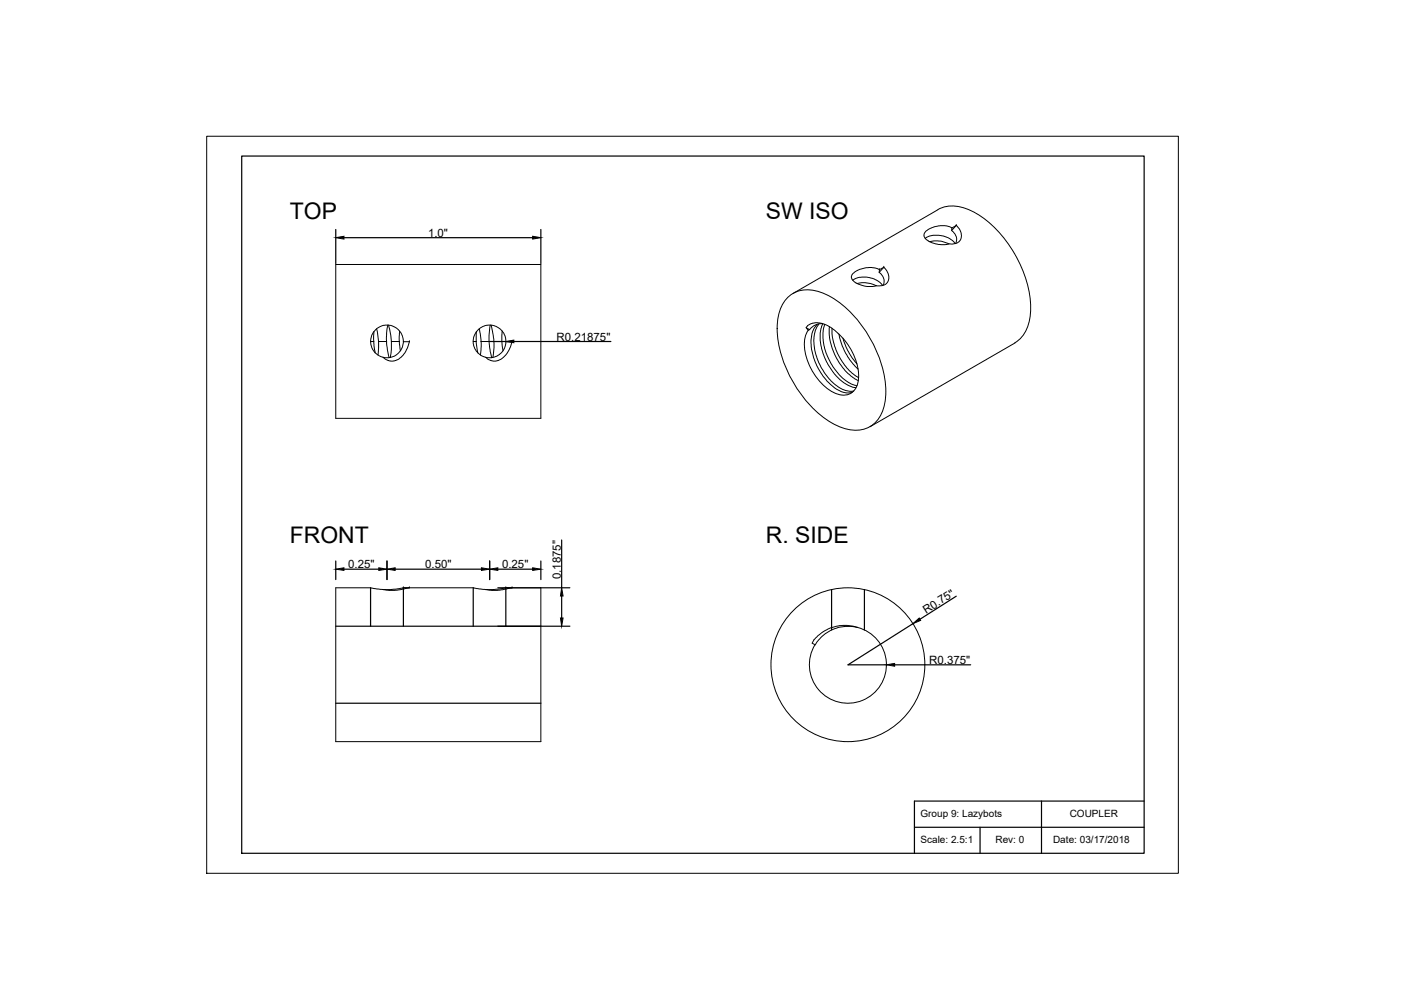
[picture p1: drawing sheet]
<svg xmlns="http://www.w3.org/2000/svg" width="297mm" height="210mm" viewBox="0 0 297 210" stroke-linecap="round" stroke-linejoin="round" font-family="sans-serif">
<!-- layer: Object -->
<g fill="none" stroke="#000" stroke-width=".21">
<path d="M71 56h43.4v32.5h-43.4zM180.4 59.3a5 5 0 0 1 6.3 1.1M181.4 60a6 6 0 0 1 4 .5M186.1 57.1h.1M186.1 57.1l-.1 .5M187 56.6a2.33 2.33 0 0 1 .4 3.6l-.8 .3h-1a5.3 5.3 0 0 1-5.4-1.5 1.28 1.28 0 0 1 .9-1.6 5.6 5.6 0 0 1 5-.3M187 56.6l-1 1a2.21 2.21 0 0 1 .8 2.8M187 56.6h.1M187 56.6l-.9 .5M195.7 50.5a5 5 0 0 1 6.4 1.1M196.7 51.1a6.1 6.1 0 0 1 4 .5M198.4 44.3a7.6 7.6 0 0 1 7.6 .5 25.1 25.1 0 0 1 12 21 8 8 0 0 1-3.3 6.7"/>
<path d="M198.5 44.4l-30.7 17.7M201.4 48.2l-.1 .5M202.3 47.7a2.21 2.21 0 0 1 .4 3.6l-1 .3h-1M202.3 47.7l-1 1.1a2.17 2.17 0 0 1 .9 2.7M202.3 47.7l-.9 .5a5 5 0 0 0-5.8 1.2 1.39 1.39 0 0 0 1 1.7 5.7 5.7 0 0 0 4.1 .5M202.3 47.7h.1M78.4 72.3a3.5 3.5 0 0 1 3.5-3.5 3.5 3.5 0 0 1 3.4 3.5M78.4 72.3a3.5 3.5 0 0 0 2.7 3.3M78.4 72.3h.7M79.1 72.3l.3 2.3M79.1 70.1v2.2M79.7 69.6l.4 2.7"/>
<path d="M80.1 72.3l-.1 2.8M80.1 72.3h1.7M81.8 72.3l.2 1.7 .3 1.7M82 68.8l-.2 1.7v1.8M82.2 68.8l.6 3.5M82.8 72.3l-.2 3.3M82.8 72.3h1.7M84.5 72.3l.2 1.9M84.5 70.1v2.2M85.3 72.3a3.5 3.5 0 0 1-4.2 3.3M85.3 72.3h1.3M86.6 72.3a4.8 4.8 0 0 1-3.2 4.1 2.59 2.59 0 0 1-2.3-.8"/>
<path d="M86.6 72.3h.1M100.1 72.3a3.5 3.5 0 0 1 3.5-3.5 3.5 3.5 0 0 1 3.4 3.5M100.1 72.3a3.5 3.5 0 0 0 2.7 3.3M100.1 72.3h.7M100.8 72.3l.3 2.3M100.8 70.1v2.2M101.4 69.6l.4 2.7M101.8 72.3l-.2 2.8M101.8 72.3h1.7M103.5 72.3l.5 3.4M103.7 68.8l-.2 3.5M103.9 68.8l.6 3.5"/>
<path d="M104.5 72.3v1.2l-.2 2.1M104.5 72.3h1.7M106.2 72.3l.2 1.9M106.3 70.1l-.1 2.2M107 72.3a3.4 3.4 0 0 1-4.2 3.3M107 72.3h1.3M108.3 72.3a4.7 4.7 0 0 1-3.6 4.1l-.9-.1-1-.7M108.3 72.3h.1M166.9 62.7a6.8 6.8 0 0 1 7.7-.5 23.9 23.9 0 0 1 11.2 13 17.2 17.2 0 0 1 .9 11.7 6.1 6.1 0 0 1-8.1 3.7 20.2 20.2 0 0 1-10.4-9 23.1 23.1 0 0 1-3.7-13.6 8.2 8.2 0 0 1 2.4-5.3zM170.6 69.3a2.93 2.93 0 0 1 3.4-.8l.5 .1a12.8 12.8 0 0 1 7.1 11.4 3.3 3.3 0 0 1-1.4 3.1 3.3 3.3 0 0 1-3.5 .1 12.3 12.3 0 0 1-6.5-11.2l.4-1.5 .4-.6M170.6 69.3l.4 .6M171.3 69.7l-.3 .2"/>
<path d="M172.9 68.6a6.9 6.9 0 0 0-.9 6.7 11.8 11.8 0 0 0 6.2 7.6l.9 .2 1.2-.1M173.3 68.5a7.3 7.3 0 0 0-.5 6.9 11.1 11.1 0 0 0 6.1 7.2l.9 .2 .8-.1M174 68.5a3.3 3.3 0 0 0-2.7 1.3l-.7-.5M174.1 68.5a9.9 9.9 0 0 0 1.1 8.6 9 9 0 0 0 5.9 4.9M174.5 68.6a10.8 10.8 0 0 0 2.2 9.6 7.9 7.9 0 0 0 4.6 3.4M175.5 69.1a12.5 12.5 0 0 0 5.9 11.4h.2M176 69.5a12.6 12.6 0 0 0 5.7 10.4M177.5 70.7a12.9 12.9 0 0 0 4.1 7.4M178.4 71.5a13.9 13.9 0 0 0 2.9 5.5M214.8 72.6l-30.7 17.7M85.3 124.4v.2M85.3 124.4h.1"/>
<path d="M85.3 124.4l-1.6 .3-2.6 .1M85.3 124.4h14.8l2.7 .4M86.6 124.4l-1.5 .3a9.6 9.6 0 0 1-4 .1M86.6 124.4h.1M107 124.4v.2M107 124.4h7.4v32.5h-43.4v-32.5h7.4l2.7 .4M107 124.4h.1M107 124.4l-1.6 .3-2.6 .1M108.3 124.4l-1.5 .3a9.4 9.4 0 0 1-4 .1M108.3 124.4h.1M173.1 134.5a8.5 8.5 0 0 1 8.3-1.7 8.2 8.2 0 0 0-8.9 3.6l-.7-.3 .4-.7zM181.4 132.8a8.1 8.1 0 0 1 5.6 10.6 8.1 8.1 0 0 1-11.1 4.6 8.1 8.1 0 0 1-3.5-11.6"/>
<circle cx="179.4" cy="140.7" r="16.3"/>
</g>
<!-- layer: Hidden -->
<path d="M71 132.5h43.4M78.4 124.4v8.1M85.3 124.4v8.1M100.1 124.4v8.1M107 124.4v8.1M175.9 124.8v8.5M182.9 124.8v8.5M71 148.8h43.4" fill="none" stroke="#000" stroke-width=".25"/>
<!-- layer: Titleblock -->
<path d="M51.1 33h191v147.6h-191zM193.5 175h48.6M207.3 175v5.6M220.3 169.5v11.1M242.1 169.5h-48.6v11.1" fill="none" stroke="#000" stroke-width=".25"/>
<!-- layer: Dimension -->
<g fill="none" stroke="#000" stroke-width=".25">
<path d="M71 48.6v7.2M72.8 50.3h39.9M114.4 48.6v7.2M103.5 72.3h3.5M108.7 72.3h20.5M71 118.7v3.9M81.9 118.7v3.9M103.6 118.7v3.9M114.4 118.7v3.9M118.8 114.3v10.1M72.8 120.4h7.3M83.6 120.4h18.3"/>
<path d="M105.3 120.4h7.4M105.3 124.4h15.3M105.3 132.5h15.3M118.8 126.1v4.7M193.2 132l-13.8 8.7h8.1M202.3 126.2l-7.7 4.8M189.3 140.7h16.1"/>
</g>
<g fill="#000" stroke="#000" stroke-width=".21">
<path d="M71 50.3l1.8-.3v.6zM112.7 50l1.7 .3-1.7 .3zM107 72.3l1.7-.3v.5zM71 120.4l1.8-.3v.6zM80.1 120.1l1.8 .3-1.8 .3zM81.9 120.4l1.7-.3v.6zM101.9 120.1l1.7 .3-1.7 .3zM103.6 120.4l1.7-.3v.6zM112.7 120.1l1.7 .3-1.7 .3zM118.6 130.8h.5l-.3 1.7zM118.8 124.4l.3 1.7h-.5zM193.2 132l1.3-1.2 .3 .5z"/>
<path d="M187.5 140.7l1.8-.3v.6z"/>
</g>
<!-- layer: 0 -->
<path d="M43.7 28.8h205.6v156h-205.6z" fill="none" stroke="#000" stroke-width=".21"/>
<g font-size="4.8">
<text x="61.3" y="46.4">TOP</text>
<text x="162.1" y="46.4">SW ISO</text>
<text x="61.3" y="114.8">FRONT</text>
<text x="162.1" y="114.8">R. SIDE</text>
</g>
<g font-size="2.4">
<text x="90.6" y="50.1">1.0&quot;</text>
<text x="117.8" y="72.1">R0.21875&quot;</text>
<text x="73.7" y="120.2">0.25&quot;</text>
<text x="90" y="120.2">0.50&quot;</text>
<text x="106.2" y="120.2">0.25&quot;</text>
<text x="118.7" y="122.6" transform="rotate(-90 118.7 122.6)">0.1875&quot;</text>
<text x="196" y="129.9" transform="rotate(-32 196 129.9)">R0.75&quot;</text>
<text x="196.6" y="140.5">R0.375&quot;</text>
</g>
<g font-size="2.1">
<text x="194.7" y="172.9">Group 9: Lazybots</text>
<text x="226.3" y="172.9">COUPLER</text>
<text x="194.7" y="178.4">Scale: 2.5:1</text>
<text x="210.6" y="178.4">Rev: 0</text>
<text x="222.8" y="178.4">Date: 03/17/2018</text>
</g>
</svg>
